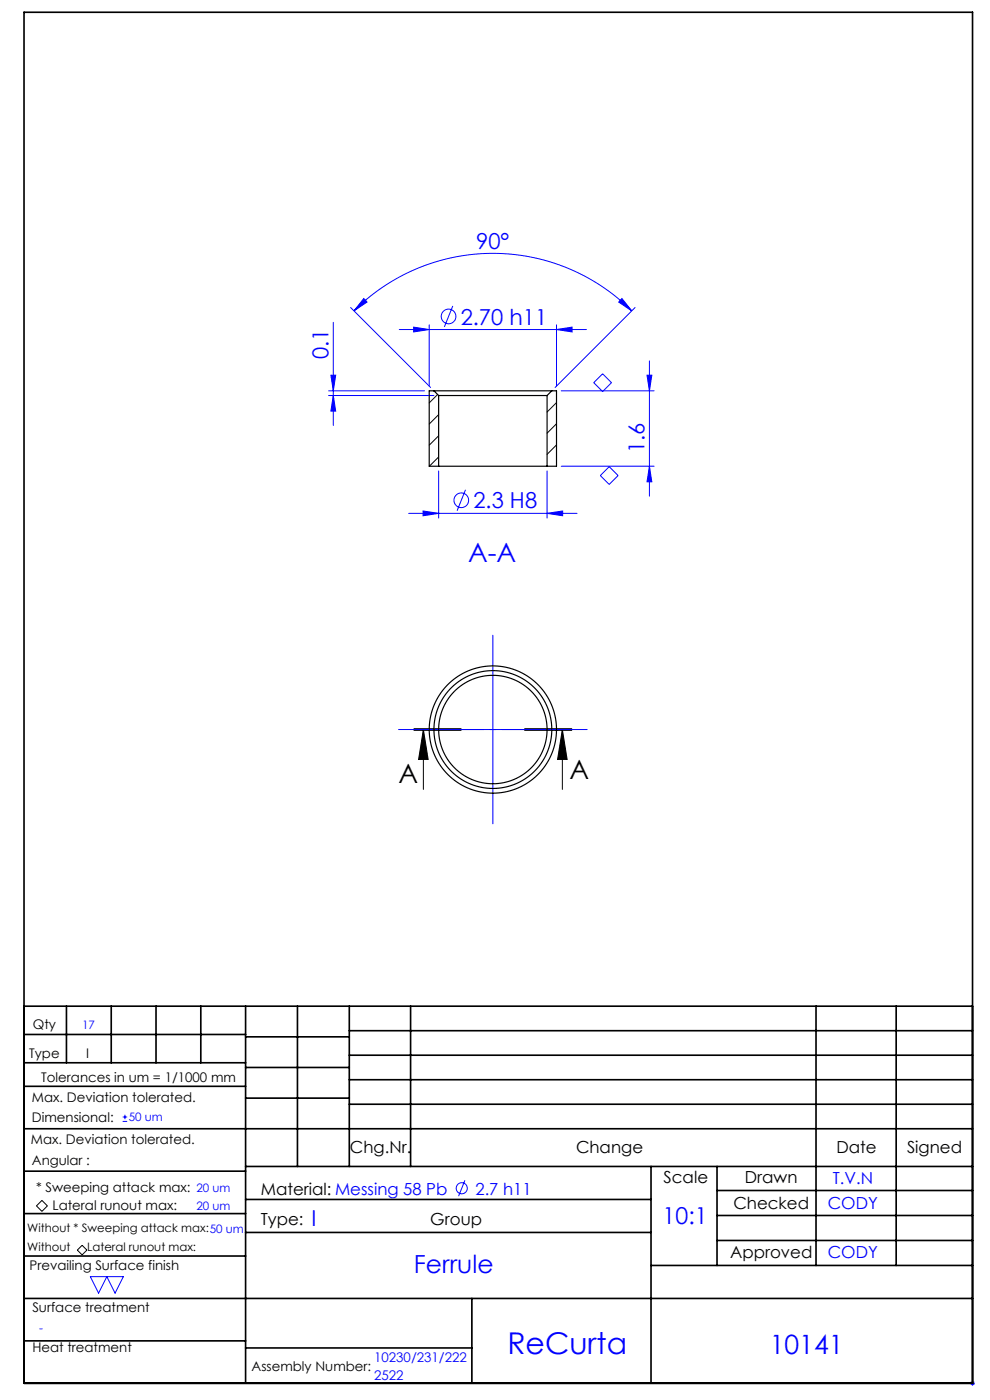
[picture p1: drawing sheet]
<svg xmlns="http://www.w3.org/2000/svg" width="210mm" height="297mm" viewBox="0 0 210 297" stroke-linecap="round" stroke-linejoin="round" font-family="sans-serif">
<g fill="none" stroke="#00f" stroke-width=".21">
<path d="M70.2 79.6h1l-.5 3.3zM70.7 68.4v21.9M74.4 65.2l16.9 17M75.1 65.9a41.7 41.7 0 0 1 58.9 0M77.2 63.3l.7 .8-2.8 1.8zM84.7 69.9h39.7M87.7 69.4l3.3 .5-3.3 .5zM91 68.9v13M96 64.9l-1.7 4.5M118 69.9l3.3-.5v1zM118 68.9v13M131.9 63.3l2.1 2.6-2.8-1.8z"/>
<path d="M134.7 65.2l-16.9 17M137.2 79.6h1.1l-.5 3.3zM137.8 76.6v28.7M69.7 82.9h20.3M69.7 83.9h22.3M70.7 83.9l.5 3.3h-1zM93 99.9v10M116 99.9v10M119 82.9h19.8M119 98.9h19.8M125.9 81.2l1.9-1.9 1.9 1.9-1.9 1.9zM137.8 98.9l.5 3.3h-1.1z"/>
<path d="M86.7 108.9h35.7M89.7 108.4l3.3 .5-3.3 .5zM98.7 103.9l-1.7 4.5M116 108.9l3.3-.5v1zM127.3 100.9l1.9-1.9 1.9 1.9-1.9 1.9zM104.5 134.8v40M84.5 154.8h40M26 237.9h1M26 237h1M26.5 236.5v.9M98.6 250.4l-1.3 3.4M19.2 270.8h7l-1.8 3.5-1.7-3.5-1.8 3.5z"/>
<path d="M205.8 293.5h1M205.9 293.1l.7 .7M206.3 293v1M206.6 293.1l-.7 .7"/>
<circle cx="95.2" cy="67.1" r="1.56"/>
<circle cx="97.9" cy="106.1" r="1.56"/>
<circle cx="97.9" cy="252.1" r="1.18"/>
</g>
<path d="M87.8 154.9h10zM87.8 154.8h10M87.8 154.6h10M89.8 154.8l1 6.3h-2zM89.8 154.8v12.7M111.3 154.8h10M111.3 154.6h10M111.3 154.9h10M119.3 154.8l1 6.3h-2zM119.3 154.8v12.7M8.9 254.7l1.2 1.1-1.2 1.2-1.2-1.2zM16.4 265.2l1-1 1 1-1 1z" fill="none" stroke="#000" stroke-width=".21"/>
<path d="M121.3 154.8h-33.5" fill="none" stroke="#000" stroke-width=".21" stroke-dasharray="6.3 1.3 1.3 1.3" stroke-dashoffset="1.7"/>
<g fill="none" stroke="#000" stroke-width=".35">
<path d="M5.1 2.6h201.2v290.9h-201.2zM5.1 213.5h201.2M5.1 219.5h47M14.1 213.5v12M23.6 213.5v12M33.1 213.5v12M42.6 213.5v12M52.1 213.5v80M52.1 220h22M63.1 213.5v34M74.1 218.7h132.2M74.1 213.5v34"/>
<path d="M87.1 213.5v34M173.1 213.5v55M190.1 213.5v55M5.1 239.5h201.2M5.1 230.5h47M5.1 225.5h47M52.1 226.5h22M52.1 233h22M74.1 223.9h132.2M74.1 229.1h132.2M74.1 234.3h132.2M5.1 257.5h47"/>
<path d="M5.1 248.5h47M52.1 247.5h154.2M52.1 254.5h86M138.1 247.5v46M152.1 247.5v21M152.1 252.6h54.2M152.1 257.9h54.2M5.1 275.5h201.2M5.1 266.5h47M52.1 261.5h86M100.1 275.5v18M138.1 268.5h68.2"/>
<path d="M152.1 263.2h54.2M5.1 284.5h47M52.1 286h48"/>
</g>
<path d="M119.3 154.8l1 6.3h-2zM89.8 154.8l1 6.3h-2z" fill="#000"/>
<g fill="#00f">
<path d="M87.7 69.4l3.3 .5-3.3 .5zM118 69.9l3.3-.5v1zM89.7 108.4l3.3 .5-3.3 .5zM116 108.9l3.3-.5v1z"/>
<path d="M131.9 63.3l2.1 2.6-2.8-1.8zM77.2 63.3l.7 .8-2.8 1.8z"/>
<path d="M137.2 79.6h1.1l-.5 3.3zM137.8 98.9l.5 3.3h-1.1zM70.2 79.6h1l-.5 3.3zM70.7 83.9l.5 3.3h-1z"/>
</g>
<g fill="none" stroke="#000" stroke-width=".25">
<path d="M92 82.9h25M92 82.9h-1v16h2M92 82.9l1 1M93 83.9h23M93 98.9h23M93 83.9v15M116 83.9v15M117 82.9h1v16h-2M117 82.9l-1 1"/>
<circle cx="104.5" cy="154.8" r="12.5"/>
<circle cx="104.5" cy="154.8" r="11.5"/>
<circle cx="104.5" cy="154.8" r="13.5"/>
</g>
<path d="M92.8 83.7l-1.8 1.8M93 88l-2 2M93 92.4l-2 2M93 96.9l-1.9 2M118 85.4l-2 2M118 89.9l-2 2M118 94.4l-2 2M118 98.9h.1" fill="none" stroke="#000" stroke-width=".21"/>
<text font-size="6.3" fill="#00f" x="107.6" y="287.3">ReCurta</text>
<g font-size="5.6" fill="#00f">
<text x="99.3" y="119.2">A-A</text>
<text x="163.3" y="287.2">10141</text>
</g>
<g font-size="5.6">
<text x="84.5" y="166.1">A</text>
<text x="120.8" y="165.2">A</text>
</g>
<text font-size="5.3" fill="#00f" x="87.8" y="270.1">Ferrule</text>
<text font-size="4.9" fill="#00f" x="140.6" y="259.7">10:1</text>
<g font-size="4.7" fill="#00f">
<text x="101" y="52.7">90°</text>
<text x="97.7" y="68.8">2.70 h11</text>
<text x="69.7" y="76.1" transform="rotate(-90 69.7 76.1)">0.1</text>
<text x="136.7" y="96.1" transform="rotate(-90 136.7 96.1)">1.6</text>
<text x="100.4" y="107.8">2.3 H8</text>
<text x="66.1" y="260">I</text>
</g>
<g font-size="3.5">
<text x="74.2" y="244.7">Chg.Nr.</text>
<text x="122.2" y="244.7">Change</text>
<text x="177.4" y="244.7">Date</text>
<text x="192.4" y="244.7">Signed</text>
<text x="140.8" y="250.9">Scale</text>
<text x="158" y="250.9">Drawn</text>
<text x="55.3" y="253.5">Material: Messing 58 Pb</text>
<text x="155.6" y="256.4">Checked</text>
<text x="55.3" y="259.8">Type:</text>
<text x="91.3" y="259.8">Group</text>
<text x="154.9" y="266.9">Approved</text>
</g>
<g font-size="3.5" fill="#00f">
<text x="176.6" y="251.1">T.V.N</text>
<text x="100.9" y="253.4">2.7 h11</text>
<text x="175.6" y="256.6">CODY</text>
<text x="175.6" y="267">CODY</text>
</g>
<g font-size="2.8">
<text x="7" y="218.4">Qty</text>
<text x="6.2" y="224.5">Type</text>
<text x="18.2" y="224.5">I</text>
<text x="6.8" y="233.7">Max. Deviation tolerated.</text>
<text x="8.8" y="229.4">Tolerances in um = 1/1000 mm</text>
<text x="6.8" y="238.1">Dimensional:</text>
<text x="6.6" y="242.8">Max. Deviation tolerated.</text>
<text x="6.8" y="247.1">Angular :</text>
<text x="7.6" y="252.9">* Sweeping attack max:</text>
<text x="11.2" y="256.7">Lateral runout max:</text>
<text x="6.3" y="269.5">Prevailing Surface finish</text>
<text x="6.9" y="278.3">Surface treatment</text>
<text x="6.9" y="286.7">Heat treatment</text>
<text x="53.4" y="290.9">Assembly Number:</text>
</g>
<g font-size="2.8" fill="#00f">
<text x="79.4" y="289">10230/231/222</text>
<text x="79.4" y="292.8">2522</text>
</g>
<g font-size="2.5" fill="#00f">
<text x="17.4" y="218.3">17</text>
<text x="27.3" y="237.9">50 um</text>
<text x="41.7" y="256.6">20 um</text>
<text x="41.7" y="252.9">20 um</text>
<text x="8.3" y="282.6">-</text>
</g>
<g font-size="2.5">
<text x="5.8" y="261.4">Without * Sweeping attack max:50 um</text>
<text x="5.8" y="265.4">Without</text>
<text x="18.5" y="265.3">Lateral runout max:</text>
</g>
</svg>
